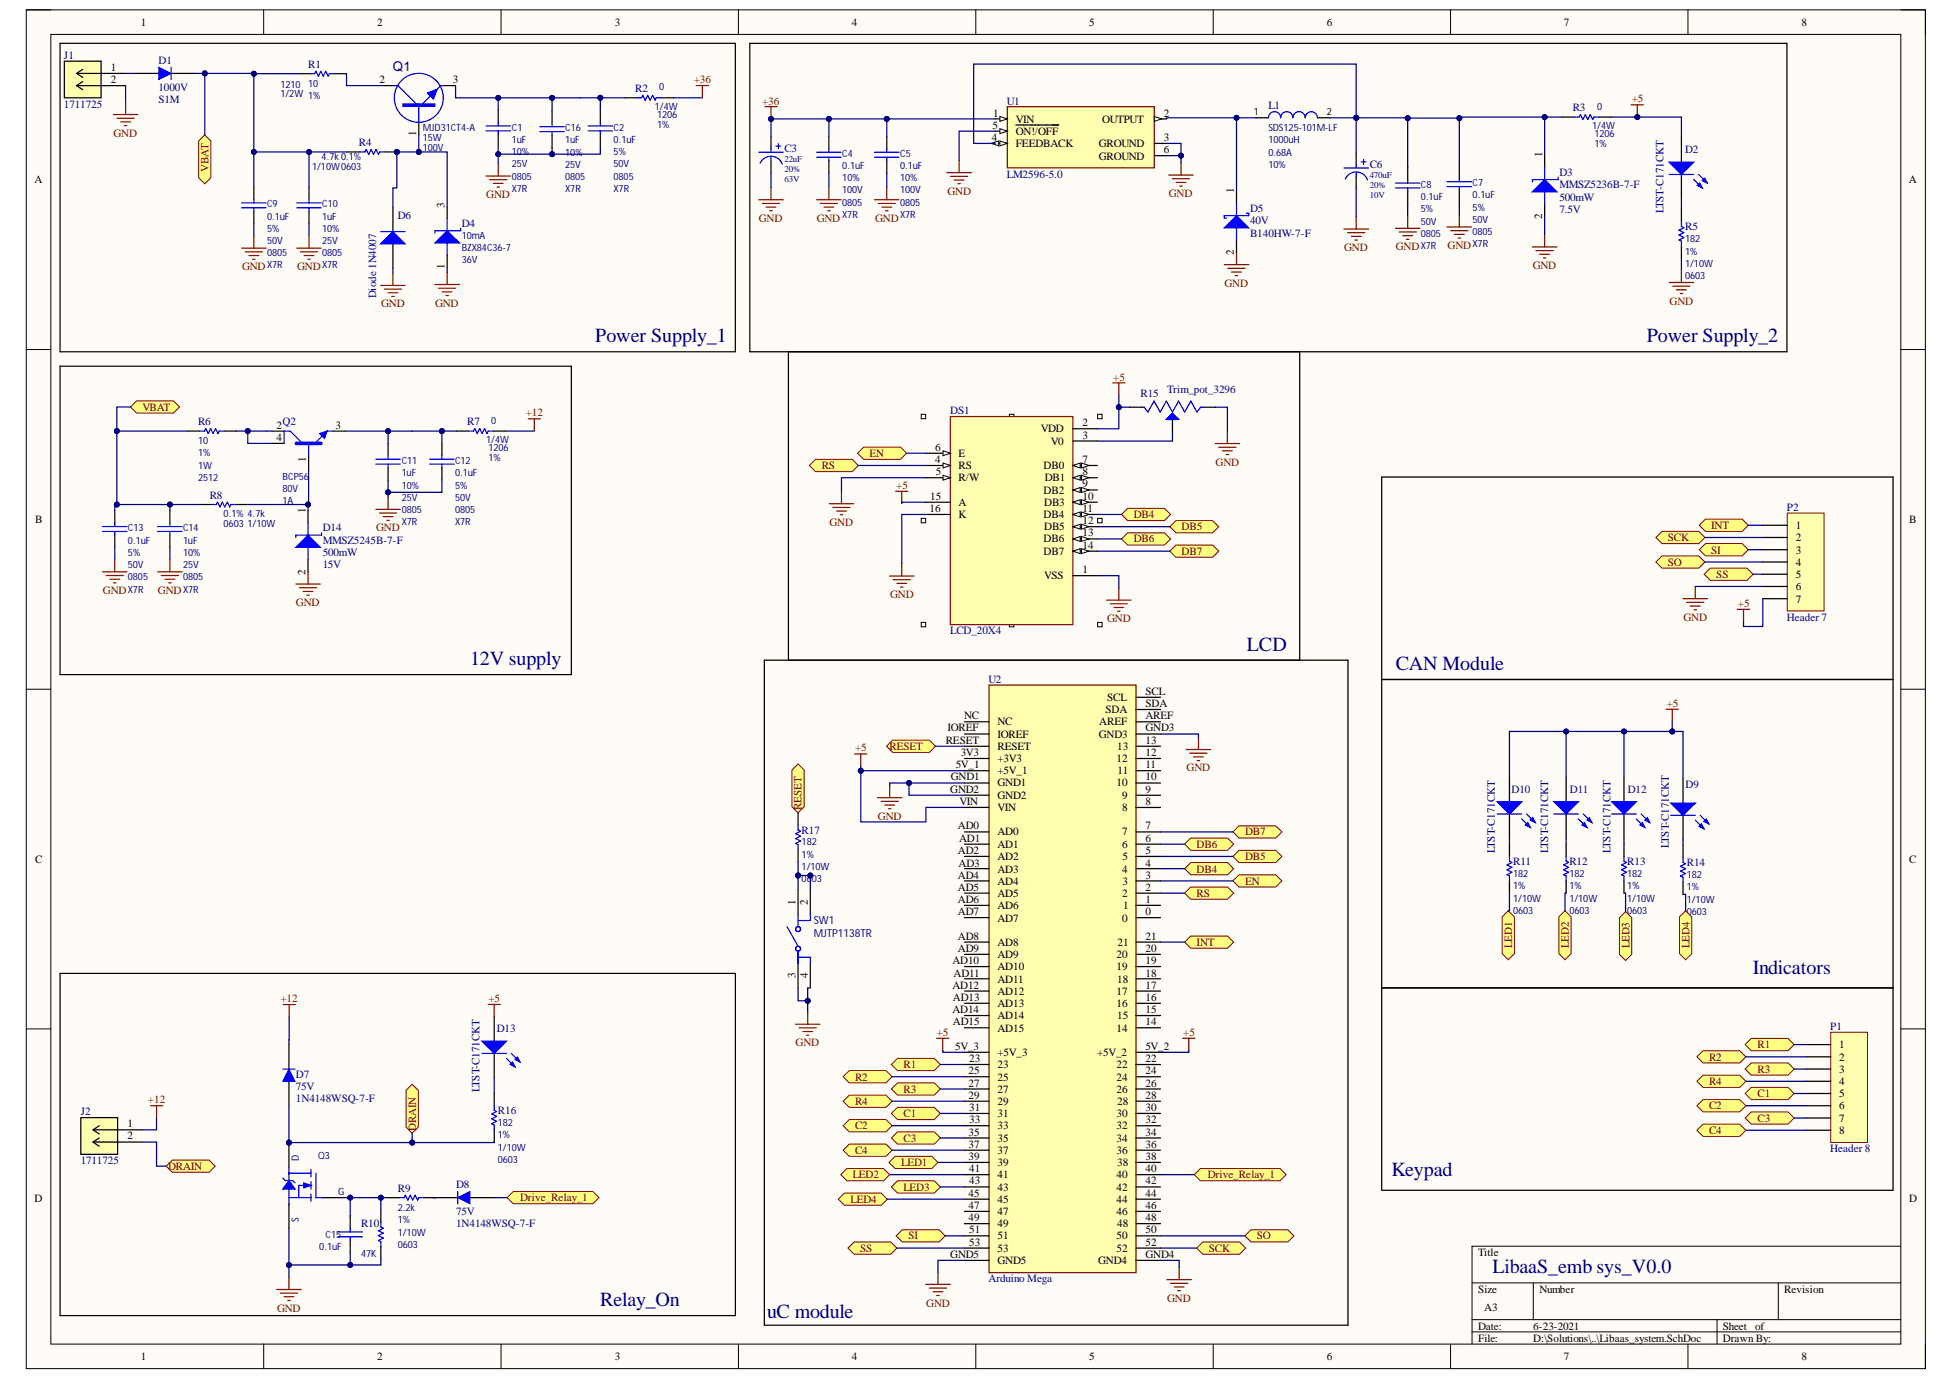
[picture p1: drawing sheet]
# Altium project Libaas_System.PrjPcb
1 sheet, 59 parts. Net scope: flat (ports and power ports of the same name join across sheets).
Board file: Libaas_system.PcbDoc

## Sheet Libaas_system.SchDoc
size A3

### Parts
C1  Tolerance: 10%  Voltage: 25V  Footprint: 0805  TempCoef: X7R  [CAP0805]  (hidden comment: 1uF)
C2  Tolerance: 5%  Voltage: 50V  Footprint: 0805  TempCoef: X7R  [CAP0805]  (hidden comment: 0.1uF)
C3  Tolerance: 20%  Voltage: 63V  [CAPAE-D8_H1050]  (hidden comment: 22uF)
C4  Tolerance: 10%  Voltage: 100V  Footprint: 0805  TempCoef: X7R  [CAP0805]  (hidden comment: 0.1uF)
C5  Tolerance: 10%  Voltage: 100V  Footprint: 0805  TempCoef: X7R  [CAP0805]  (hidden comment: 0.1uF)
C6  Tolerance: 20%  Voltage: 10V  [UVZ1A471MED]  (hidden comment: 470uF)
C7  Tolerance: 5%  Voltage: 50V  Footprint: 0805  TempCoef: X7R  [CAP0805]  (hidden comment: 0.1uF)
C8  Tolerance: 5%  Voltage: 50V  Footprint: 0805  TempCoef: X7R  [CAP0805]  (hidden comment: 0.1uF)
C9  Tolerance: 5%  Voltage: 50V  Footprint: 0805  TempCoef: X7R  [CAP0805]  (hidden comment: 0.1uF)
C10  Tolerance: 10%  Voltage: 25V  Footprint: 0805  TempCoef: X7R  [CAP0805]  (hidden comment: 1uF)
C11  Tolerance: 10%  Voltage: 25V  Footprint: 0805  TempCoef: X7R  [CAP0805]  (hidden comment: 1uF)
C12  Tolerance: 5%  Voltage: 50V  Footprint: 0805  TempCoef: X7R  [CAP0805]  (hidden comment: 0.1uF)
C13  Tolerance: 5%  Voltage: 50V  Footprint: 0805  TempCoef: X7R  [CAP0805]  (hidden comment: 0.1uF)
C14  Tolerance: 10%  Voltage: 25V  Footprint: 0805  TempCoef: X7R  [CAP0805]  (hidden comment: 1uF)
C15  0.1uF  [CAP0805]
C16  Tolerance: 10%  Voltage: 25V  Footprint: 0805  TempCoef: X7R  [CAP0805]  (hidden comment: 1uF)
D1  DC Reverse Voltage  (V, Max): 1000V  Part Number: S1M  [DO-214AC]  (hidden comment: DIODE_CA)
D2  Part Number: LTST-C171CKT  [LED0805]  (hidden comment: LED)
D3  Power (W): 500mW  DC Reverse Voltage  (V, Max): 7.5V  [SOD-123]  (hidden comment: MMSZ5236B-7-F)
D4  Current at Vf (A): 10mA  Part Number: BZX84C36-7  DC Reverse Voltage  (V, Max): 36V  [SOT-23]  (hidden comment: ZENER_A_C)
D5  DC Reverse Voltage  (V, Max): 40V  Part Number: B140HW-7-F  [DO-219AD]  (hidden comment: SCHOTTKY_CA)
D6  Diode 1N4007  [DO-41]
D7  DC Reverse Voltage  (V, Max): 75V  Part Number: 1N4148WSQ-7-F  [SOD-323]  (hidden comment: DIODE_CA)
D8  DC Reverse Voltage  (V, Max): 75V  Part Number: 1N4148WSQ-7-F  [SOD-323]  (hidden comment: DIODE_CA)
D9  Part Number: LTST-C171CKT  [LED0805]  (hidden comment: LED)
D10  Part Number: LTST-C171CKT  [LED0805]  (hidden comment: LED)
D11  Part Number: LTST-C171CKT  [LED0805]  (hidden comment: LED)
D12  Part Number: LTST-C171CKT  [LED0805]  (hidden comment: LED)
D13  Part Number: LTST-C171CKT  [LED0805]  (hidden comment: LED)
D14  Power (W): 500mW  DC Reverse Voltage  (V, Max): 15V  [SOD-123]  (hidden comment: MMSZ5245B-7-F)
DS1  LCD_20X4  [HDR1X16]
J1  1711725  [1711725]
J2  1711725  [1711725]
L1  value 1000uH  Part Number: SDS125-101M-LF  Current Rating (A): 0.68A  Tolerance: 10%  [SRR1280-102K]  (hidden comment: IND)
P1  Header 8  [HDR1X8]
P2  Header 7  [HDR1X7]
Q1  Power, Max (W): 15W  Drain-Source Voltage, Vdss (V): 100V  Part Number: MJD31CT4-A  [TO-252]  (hidden comment: NPN_BCE)
Q2  Part Number: BCP56  Drain-Source Voltage, Vdss (V): 80V  Continuous Current, Id (A): 1A  [SOT-223]  (hidden comment: FZT649TA)
Q3  NMOS_GSD  [SOT-23]  (value not drawn)
R1  Tolerance: 1%  PowerRating: 1/2W  Footprint: 1210  [RES1210]  (hidden comment: 10)
R2  Tolerance: 1%  PowerRating: 1/4W  Footprint: 1206  [RES1206]  (hidden comment: 0)
R3  Tolerance: 1%  PowerRating: 1/4W  Footprint: 1206  [RES1206]  (hidden comment: 0)
R4  Tolerance: 0.1%  PowerRating: 1/10W  Footprint: 0603  [RES0603]  (hidden comment: 4.7k)
R5  Tolerance: 1%  PowerRating: 1/10W  Footprint: 0603  [RES0603]  (hidden comment: 182)
R6  Tolerance: 1%  PowerRating: 1W  Footprint: 2512  [RES2512]  (hidden comment: 10)
R7  Tolerance: 1%  PowerRating: 1/4W  Footprint: 1206  [RES1206]  (hidden comment: 0)
R8  Tolerance: 0.1%  PowerRating: 1/10W  Footprint: 0603  [RES0603]  (hidden comment: 4.7k)
R9  Tolerance: 1%  PowerRating: 1/10W  Footprint: 0603  [RES0603]  (hidden comment: 2.2k)
R10  47K  [RES0603]
R11  Tolerance: 1%  PowerRating: 1/10W  Footprint: 0603  [RES0603]  (hidden comment: 182)
R12  Tolerance: 1%  PowerRating: 1/10W  Footprint: 0603  [RES0603]  (hidden comment: 182)
R13  Tolerance: 1%  PowerRating: 1/10W  Footprint: 0603  [RES0603]  (hidden comment: 182)
R14  Tolerance: 1%  PowerRating: 1/10W  Footprint: 0603  [RES0603]  (hidden comment: 182)
R15  Trim_pot_3296  [Trim_pot_3296]
R16  Tolerance: 1%  PowerRating: 1/10W  Footprint: 0603  [RES0603]  (hidden comment: 182)
R17  Tolerance: 1%  PowerRating: 1/10W  Footprint: 0603  [RES0603]  (hidden comment: 182)
SW1  Part Number: MJTP1138TR  [KSC2XXG]  (hidden comment: KSC2-SPST-NO)
U1  LM2596-5.0  [LM2576-5.0]
U2  Arduino Mega  [Arduino Mega]

### Blocks framed on the sheet
Power Supply_1: C1 C2 C9 C10 C16 D1 D4 D6 J1 Q1 R1 R2 R4
Power Supply_2: C3-C8 D2 D3 D5 L1 R3 R5 U1
LCD: DS1 R15
12V supply: C11-C14 D14 Q2 R6-R8
CAN Module: P2
uC module: R17 SW1 U2
Indicators: D9-D12 R11-R14
Relay_On: C15 D7 D8 D13 J2 Q3 R9 R10 R16

### Ports
C1 (bidir), C2 (bidir), C3 (bidir), C4 (bidir), DB4 (bidir), DB5 (bidir), DB6 (bidir), DB7 (bidir), DRAIN (bidir), Drive_Relay_1 (bidir), EN (bidir), INT (bidir), LED1 (bidir), LED2 (bidir), LED3 (bidir), LED4 (bidir), R1 (bidir), R2 (bidir), R3 (bidir), R4 (bidir), RESET (bidir), RS (bidir), SCK (bidir), SI (bidir), SO (bidir), SS (bidir), VBAT (bidir)

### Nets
+5: D2.2(A) D9.2(A) D10.2(A) D11.2(A) D12.2(A) D13.2(A) DS1.2(VDD) DS1.15(A) P2.7 R3.2 R15.1(CCW) U2.5V_1(+5V_1) U2.5V_2(+5V_2) U2.5V_3(+5V_3) U2.VIN
+12: D7.1(C) J2.1 R7.2
+36: C3.1 C4.1 C5.1 R2.2 U1.1(VIN)
GND: C1.2 C2.2 C3.2 C4.2 C5.2 C6.2 C7.2 C8.2 C9.2 C10.2 C11.2 C12.2 C13.2 C14.2 C15.2 C16.2 D3.2(A) D4.1(A) D5.2(A) D6.1(A) D14.2(A) DS1.1(VSS) DS1.5(R/W) DS1.16(K) J1.2 P2.6 Q3.2(S) R5.2 R10.1 R15.3(CW) SW1.3 SW1.4 U1.3(GROUND) U1.5(~{ON!/OFF}) U1.6(GROUND) U2.GND1 U2.GND2 U2.GND3 U2.GND4 U2.GND5
NetC1_1: C1.1 C2.1 C16.1 Q1.3(E) R2.1
NetC6_1: C6.1 C7.1 C8.1 D3.1(C) L1.2 R3.1 U1.4(FEEDBACK)
NetC9_1: C9.1 C10.1 C13.1 C14.1 D1.1(C) R1.1 R4.1 R6.1 R8.1 ; port VBAT
NetC11_1: C11.1 C12.1 Q2.3(E) R7.1
NetC15_1: C15.1 Q3.1(G) R9.1 R10.2
NetD1_2: D1.2(A) J1.1
NetD2_1: D2.1(K) R5.1
NetD4_3: D4.3(C) D6.2(K) Q1.1(B) R4.2
NetD5_1: D5.1(K) L1.1 U1.2(OUTPUT)
NetD7_2: D7.2(A) J2.2 Q3.3(D) R16.2 ; port DRAIN
NetD8_1: D8.1(C) R9.2
NetD8_2: D8.2(A) U2.40 ; port Drive_Relay_1
NetD9_1: D9.1(K) R14.1
NetD10_1: D10.1(K) R11.1
NetD11_1: D11.1(K) R12.1
NetD12_1: D12.1(K) R13.1
NetD13_1: D13.1(K) R16.1
NetD14_1: D14.1(C) Q2.1(B) R8.2
NetDS1_3: DS1.3(V0) R15.2(WIPER)
NetDS1_4: DS1.4(RS) U2.2 ; port RS
NetDS1_6: DS1.6(E) U2.3 ; port EN
NetDS1_11: DS1.11(DB4) U2.4 ; port DB4
NetDS1_12: DS1.12(DB5) U2.5 ; port DB5
NetDS1_13: DS1.13(DB6) U2.6 ; port DB6
NetDS1_14: DS1.14(DB7) U2.7 ; port DB7
NetP1_1: P1.1 U2.23 ; port R1
NetP1_2: P1.2 U2.25 ; port R2
NetP1_3: P1.3 U2.27 ; port R3
NetP1_4: P1.4 U2.29 ; port R4
NetP1_5: P1.5 U2.31 ; port C1
NetP1_6: P1.6 U2.33 ; port C2
NetP1_7: P1.7 U2.35 ; port C3
NetP1_8: P1.8 U2.37 ; port C4
NetP2_1: P2.1 U2.21 ; port INT
NetP2_2: P2.2 U2.52 ; port SCK
NetP2_3: P2.3 U2.51 ; port SI
NetP2_4: P2.4 U2.50 ; port SO
NetP2_5: P2.5 U2.53 ; port SS
NetQ1_2: Q1.2(C) R1.2
NetQ2_2: Q2.2(C) Q2.4(C) R6.2
NetR11_2: R11.2 U2.39 ; port LED1
NetR12_2: R12.2 U2.41 ; port LED2
NetR13_2: R13.2 U2.43 ; port LED3
NetR14_2: R14.2 U2.45 ; port LED4
NetR17_1: R17.1 SW1.1 SW1.2
NetR17_2: R17.2 U2.RESET ; port RESET

Not connected (* = marked no-connect by the designer): DS1 7(DB0) 8(DB1) 9(DB2) 10(DB3); U2 0 1 3V3(+3V3) 8 9 10 11 12 13 14 15 16 17 18 19 20 22 24 26 28 30 32 34 36 38 42 44 46 47 48 49 AD0 AD1 AD2 AD3 AD4 AD5 AD6 AD7 AD8 AD9 AD10 AD11 AD12 AD13 AD14 AD15 AREF IOREF NC SCL SDA

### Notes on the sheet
- Keypad
- LibaaS_emb sys_V0.0
